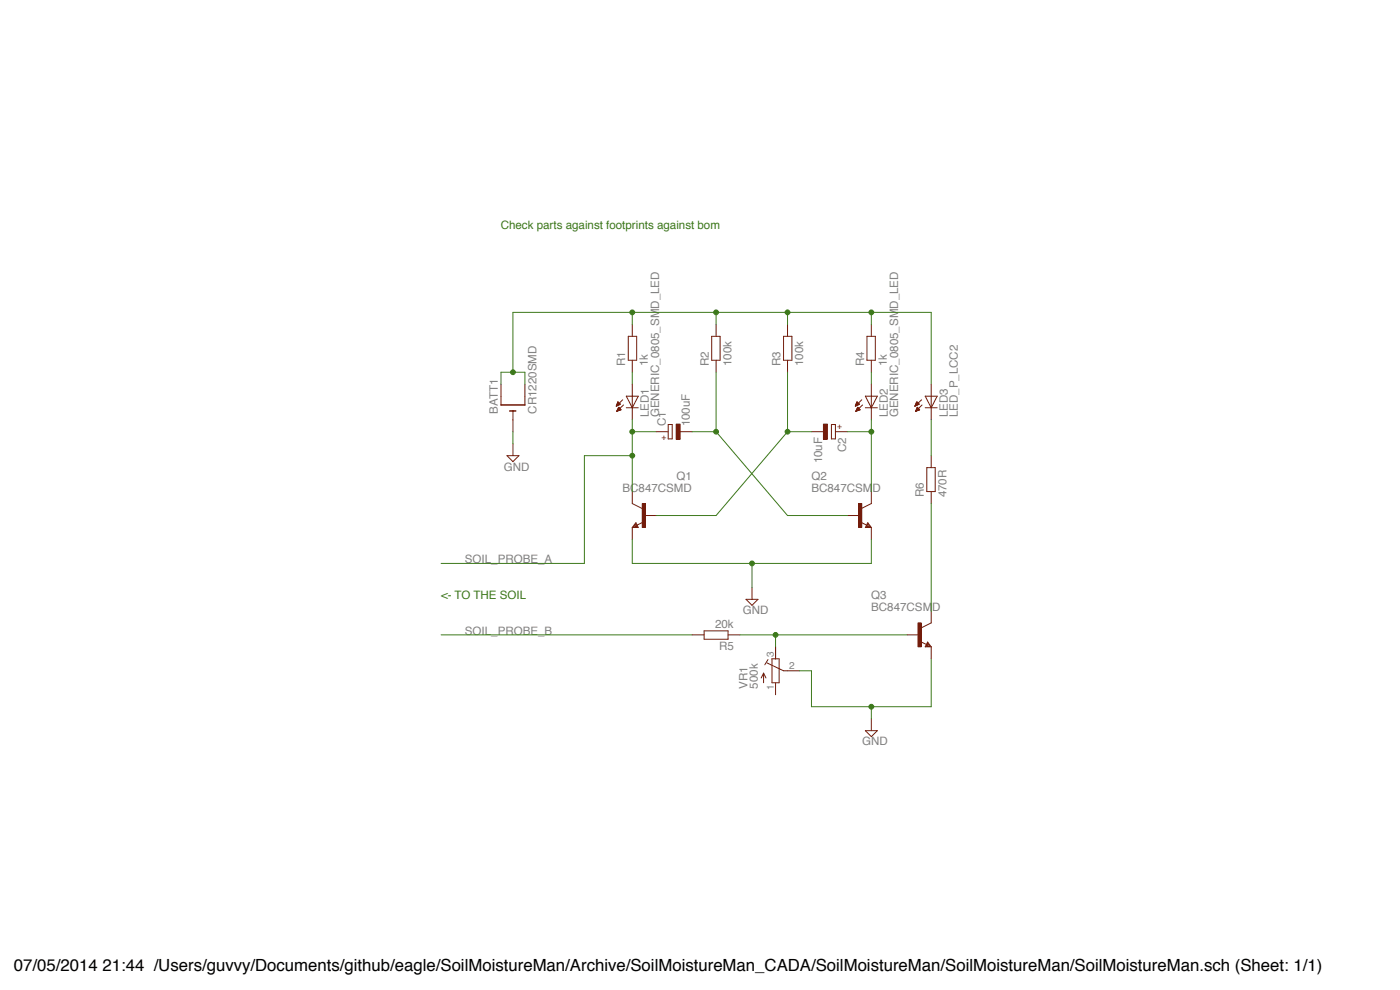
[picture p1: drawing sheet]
<svg xmlns="http://www.w3.org/2000/svg" width="297mm" height="210mm" viewBox="0 0 297 210" stroke-linecap="round" stroke-linejoin="round" font-family="sans-serif">
<path d="M134.1 106.8l2.1 1M134.9 110.9l.5 1h-1.3zM134.9 111.4l-.1 .2h.3l-.2-.5-.5 .6h.7M136.3 110.8l-1.2 .6" fill="none" stroke="#731c0b" stroke-width=".21"/>
<path d="M136.2 106.8h.7v5.1h-.7z" fill="#731c0b"/>
<path d="M134.1 104.3v2.5M134.1 111.9v2.5M136.2 106.8h.7v5.1h-.7zM136.7 109.4h2.5M182.6 110.8l1.2 .6M184.1 110.9l.7 1h-1.2zM184.1 111.4l.1 .2h-.4l.3-.5 .5 .6h-.8M184.8 106.8l-2 1" fill="none" stroke="#731c0b" stroke-width=".21"/>
<path d="M182.1 106.8h.7v5.1h-.7z" fill="#731c0b"/>
<path d="M107.5 96.7h2.6l-1.3 1.2zM108.8 94.1v2.6M179.8 109.4h2.5M182.1 106.8h.7v5.1h-.7zM184.8 104.3v2.5M184.8 111.9v2.5M195.3 136.1l1.2 .6M196.8 136.2l.7 1h-1.2zM196.8 136.7l.1 .3h-.4l.3-.5 .5 .6h-.8M197.5 132.1l-2 1" fill="none" stroke="#731c0b" stroke-width=".21"/>
<path d="M194.7 132.1h.7v5.1h-.7z" fill="#731c0b"/>
<g fill="none" stroke="#731c0b" stroke-width=".21">
<path d="M133.3 71.3h1.8v5.1h-1.8zM134.1 68.8v2.5M134.1 76.4v2.6M151 71.3h1.8v5.1h-1.8zM151.9 68.8v2.5M151.9 76.4v2.6M166.2 71.3h1.8v5.1h-1.8zM167.1 68.8v2.5M167.1 76.4v2.6M183.9 71.3h1.8v5.1h-1.8zM184.8 68.8v2.5M184.8 76.4v2.6"/>
<path d="M141.8 90.1h.8v3h-.8zM196.6 99.2h1.8v5.1h-1.8zM197.5 96.7v2.5M197.5 104.3v2.5M146.8 134.7h2.6M149.4 133.8h5.1v1.8h-5.1zM154.5 134.7h2.5M162.9 139.9l-.7 1.1M163.8 139.8h1.5v5h-1.5zM164.5 137.2v2.6M192.5 134.7h2.5M194.8 132.1h.6v5.1h-.6z"/>
<path d="M197.5 129.7v2.4M197.5 137.2v2.6M162 142.8v2M162 142.8l-.5 1M162 142.8l.5 1M162.7 140.6l3.5 1.7h3.4M164.5 144.8v2.6M183.6 155h2.5l-1.3 1.3zM184.8 152.5v2.5"/>
</g>
<path d="M143.4 89.9h.9v3.3h-.9z" fill="#731c0b"/>
<path d="M139.2 91.6h2.6M143.4 90h.9v3.2h-.9zM144.3 91.6h2.5M176.4 90.1h.8v3h-.8z" fill="none" stroke="#731c0b" stroke-width=".21"/>
<path d="M174.7 89.9h.8v3.3h-.8z" fill="#731c0b"/>
<g fill="none" stroke="#731c0b" stroke-width=".21">
<path d="M106.3 81.5v4.4M108.8 87.2v4.4M111.4 81.5v4.4M130.7 86.2h.1M130.7 86.1h.2M130.8 86h.4M130.8 85.9h.5M130.8 85.8h.7M130.8 87.3h.1M130.9 85.7h.7M130.9 85.7h.6M130.9 87.2h.2"/>
<path d="M130.9 87.1h.4M130.9 87h.7M131 85.6h.4M131 85.5h.3M131 86.9h.7M131.1 85.4h.1M131.1 85.3h.1M131.1 86.8h.5M131.1 86.7h.4M131.2 86.5h.1M131.2 86.6h.2M131.3 86.4h.1"/>
<path d="M131.3 86.4l-.5 .9M131.3 86.4l.5 .5-1 .4M131.6 85.7l-.5-.5-.4 1M131.6 85.7l-.9 .5M132.1 84.8l-1.4 1.4M132.3 85.9l-1.5 1.4M132.9 86.5h2.5M132.9 84h2.5l-1.3 2.5zM134.1 81.5v7.5M172.1 91.6h2.6M174.7 90h.8v3.2h-.8zM177.2 91.6h2.6"/>
<path d="M181.5 86.2h.1M181.5 86.1h.1M181.5 86h.3M181.5 85.9h.6M181.5 85.8h.7M181.5 87.3h.1M181.6 85.7h.7M181.6 85.7h.6M181.6 85.6h.5M181.6 87.2h.2M181.6 87.1h.4M181.6 87h.7"/>
<path d="M181.7 85.5h.4M181.7 86.9h.7M181.7 86.8h.6M181.8 85.4h.1M181.8 85.3h.1M181.8 86.8h.4M181.8 86.7h.4M181.9 86.5h.2M181.9 86.6h.2M181.9 86.4h.1M182 86.4l-.5 .9M182 86.4l.5 .5-1 .4"/>
<path d="M182.3 85.7l-.5-.5-.3 1M182.3 85.7l-.8 .5M182.8 84.8l-1.3 1.4M183 85.9l-1.5 1.4M183.6 86.5h2.5M183.6 84h2.5l-1.3 2.5zM184.8 81.5v7.5M194.1 86.2h.1M194.2 86.1h.1M194.2 86h.3M194.2 85.9h.5M194.2 85.8h.6"/>
<path d="M194.2 85.7h.7M194.2 87.3h.1M194.2 87.2h.3M194.3 85.7h.6M194.3 85.6h.5M194.3 85.5h.5M194.3 87.1h.4M194.3 87h.7M194.4 85.4h.2M194.4 86.9h.7M194.4 86.8h.6M194.5 85.2l.5 .5-.9 .5z"/>
<path d="M194.5 85.3h.1M194.5 86.8h.4M194.5 86.7h.3M194.5 86.6h.3M194.6 86.5h.1M194.6 86.4l-.4 .9M194.6 86.4l.5 .5M194.6 86.4h.1M195.1 86.9l-.9 .4M195.5 84.8l-1.4 1.4M195.6 85.9l-1.4 1.4M196.3 84h2.5l-1.3 2.5z"/>
<path d="M196.3 86.5h2.5M197.5 81.5v7.5M158.3 127.1h2.5l-1.3 1.3zM159.5 124.6v2.5"/>
</g>
<path d="M106.3 85.9h5.1M108.1 87.2h1.3" fill="none" stroke="#731c0b" stroke-width=".34"/>
<path d="M108.8 79v-12.7h88.7v15.2M184.8 66.3v2.5" fill="none" stroke="#3d791b" stroke-width=".21"/>
<circle cx="184.8" cy="66.2" r=".51" fill="#3d791b"/>
<g fill="none" stroke="#3d791b" stroke-width=".21">
<path d="M167.1 66.3v2.5"/>
<circle cx="184.8" cy="66.3" r=".51"/>
</g>
<circle cx="167" cy="66.2" r=".51" fill="#3d791b"/>
<g fill="none" stroke="#3d791b" stroke-width=".21">
<path d="M151.9 66.3v2.5"/>
<circle cx="167.1" cy="66.3" r=".51"/>
</g>
<circle cx="151.9" cy="66.2" r=".51" fill="#3d791b"/>
<g fill="none" stroke="#3d791b" stroke-width=".21">
<path d="M134.1 66.3v2.5"/>
<circle cx="151.9" cy="66.3" r=".51"/>
</g>
<circle cx="134.1" cy="66.2" r=".51" fill="#3d791b"/>
<g fill="none" stroke="#3d791b" stroke-width=".21">
<path d="M106.3 81.5v-2.5h5.1v2.5"/>
<circle cx="134.1" cy="66.3" r=".51"/>
</g>
<circle cx="108.8" cy="78.9" r=".51" fill="#3d791b"/>
<g fill="none" stroke="#3d791b" stroke-width=".21">
<path d="M124 96.7h10.1M139.2 91.6h-5.1v12.7"/>
<circle cx="108.8" cy="79" r=".51"/>
</g>
<circle cx="134.1" cy="96.6" r=".51" fill="#3d791b"/>
<g fill="none" stroke="#3d791b" stroke-width=".21">
<path d="M124 96.7v22.8h-30.4M134.1 89v2.6"/>
<circle cx="134.1" cy="96.7" r=".51"/>
</g>
<circle cx="134.1" cy="91.6" r=".51" fill="#3d791b"/>
<g fill="none" stroke="#3d791b" stroke-width=".21">
<path d="M108.8 91.6v2.5M197.5 89v7.7M197.5 106.8v22.9M197.5 139.8v10.1h-25.4v-7.6h-2.5M184.8 149.9v2.6"/>
<circle cx="134.1" cy="91.6" r=".51"/>
</g>
<circle cx="184.8" cy="149.9" r=".51" fill="#3d791b"/>
<g fill="none" stroke="#3d791b" stroke-width=".21">
<path d="M134.1 114.4v5.1h50.7v-5.1M159.5 119.5v5.1"/>
<circle cx="184.8" cy="149.9" r=".51"/>
</g>
<circle cx="159.5" cy="119.5" r=".51" fill="#3d791b"/>
<g fill="none" stroke="#3d791b" stroke-width=".21">
<path d="M157 134.7h35.5M164.5 134.7v2.5"/>
<circle cx="159.5" cy="119.5" r=".51"/>
</g>
<circle cx="164.5" cy="134.7" r=".51" fill="#3d791b"/>
<g fill="none" stroke="#3d791b" stroke-width=".21">
<path d="M167.1 79v12.6M167.1 91.6h5M167.1 91.6l-15.2 17.8h-12.7M93.6 134.7h53.2"/>
<circle cx="164.5" cy="134.7" r=".51"/>
</g>
<circle cx="167" cy="91.6" r=".51" fill="#3d791b"/>
<g fill="none" stroke="#3d791b" stroke-width=".21">
<path d="M179.8 91.6h5M184.8 89v15.3"/>
<circle cx="167.1" cy="91.6" r=".51"/>
</g>
<circle cx="184.8" cy="91.6" r=".51" fill="#3d791b"/>
<g fill="none" stroke="#3d791b" stroke-width=".21">
<path d="M151.9 79v12.6M146.8 91.6h5.1M151.9 91.6l15.2 17.8h12.7"/>
<circle cx="184.8" cy="91.6" r=".51"/>
</g>
<circle cx="151.9" cy="91.6" r=".51" fill="#3d791b"/>
<g fill="none" stroke="#3d791b" stroke-width=".21">
<path d="M134.1 79v2.5M184.8 79v2.5"/>
<circle cx="151.9" cy="91.6" r=".51"/>
</g>
<text font-size="3.6" x="3" y="206">07/05/2014 21:44 /Users/guvvy/Documents/github/eagle/SoilMoistureMan/Archive/SoilMoistureMan_CADA/SoilMoistureMan/SoilMoistureMan/SoilMoistureMan.sch (Sheet: 1/1)</text>
<g font-size="2.5" fill="#3d791b">
<text x="106.2" y="48.5">Check parts against footprints against bom</text>
<text x="93.6" y="127.1">&lt;- TO THE SOIL</text>
</g>
<g font-size="2.5" fill="#808080">
<text x="132.6" y="77.6" transform="rotate(-90 132.6 77.6)">R1</text>
<text x="137.4" y="77.6" transform="rotate(-90 137.4 77.6)">1k</text>
<text x="150.4" y="77.6" transform="rotate(-90 150.4 77.6)">R2</text>
<text x="155.2" y="77.6" transform="rotate(-90 155.2 77.6)">100k</text>
<text x="165.6" y="77.6" transform="rotate(-90 165.6 77.6)">R3</text>
<text x="170.4" y="77.6" transform="rotate(-90 170.4 77.6)">100k</text>
<text x="183.3" y="77.6" transform="rotate(-90 183.3 77.6)">R4</text>
<text x="188.1" y="77.6" transform="rotate(-90 188.1 77.6)">1k</text>
<text x="105.6" y="87.8" transform="rotate(-90 105.6 87.8)">BATT1</text>
<text x="113.8" y="87.8" transform="rotate(-90 113.8 87.8)">CR1220SMD</text>
<text x="137.7" y="88.5" transform="rotate(-90 137.7 88.5)">LED1</text>
<text x="139.8" y="88.5" transform="rotate(-90 139.8 88.5)">GENERIC_0805_SMD_LED</text>
<text x="188.4" y="88.5" transform="rotate(-90 188.4 88.5)">LED2</text>
<text x="190.5" y="88.5" transform="rotate(-90 190.5 88.5)">GENERIC_0805_SMD_LED</text>
<text x="201" y="88.5" transform="rotate(-90 201 88.5)">LED3</text>
<text x="203.2" y="88.5" transform="rotate(-90 203.2 88.5)">LED_P_LCC2</text>
<text x="141.2" y="90.4" transform="rotate(-90 141.2 90.4)">C1</text>
<text x="146.3" y="90.4" transform="rotate(-90 146.3 90.4)">100uF</text>
<text x="179.5" y="95.9" transform="rotate(-90 179.5 95.9)">C2</text>
<text x="106.9" y="99.8">GND</text>
<text x="143.5" y="101.7">Q1</text>
<text x="172.1" y="101.7">Q2</text>
<text x="174.4" y="98.3" transform="rotate(-90 174.4 98.3)">10uF</text>
<text x="132.1" y="104.3">BC847CSMD</text>
<text x="172.1" y="104.3">BC847CSMD</text>
<text x="196" y="105.5" transform="rotate(-90 196 105.5)">R6</text>
<text x="200.8" y="105.5" transform="rotate(-90 200.8 105.5)">470R</text>
<text x="98.6" y="119.5">SOIL_PROBE_A</text>
<text x="157.6" y="130.2">GND</text>
<text x="184.8" y="129.6">BC847CSMD</text>
<text x="184.8" y="127.1">Q3</text>
<text x="98.6" y="134.7">SOIL_PROBE_B</text>
<text x="151.7" y="133.2">20k</text>
<text x="152.5" y="138">R5</text>
<text x="158.6" y="146.1" transform="rotate(-90 158.6 146.1)">VR1</text>
<text x="160.7" y="146.1" transform="rotate(-90 160.7 146.1)">500k</text>
<text x="182.9" y="158.1">GND</text>
</g>
<g font-size="2.1" fill="#808080">
<text x="164.2" y="139.4" transform="rotate(-90 164.2 139.4)">3</text>
<text x="167.4" y="141.9">2</text>
<text x="164.2" y="146.4" transform="rotate(-90 164.2 146.4)">1</text>
</g>
<g font-size="1.8" fill="#731c0b">
<text x="140.3" y="93.4">+</text>
<text x="177.6" y="91">+</text>
</g>
</svg>
